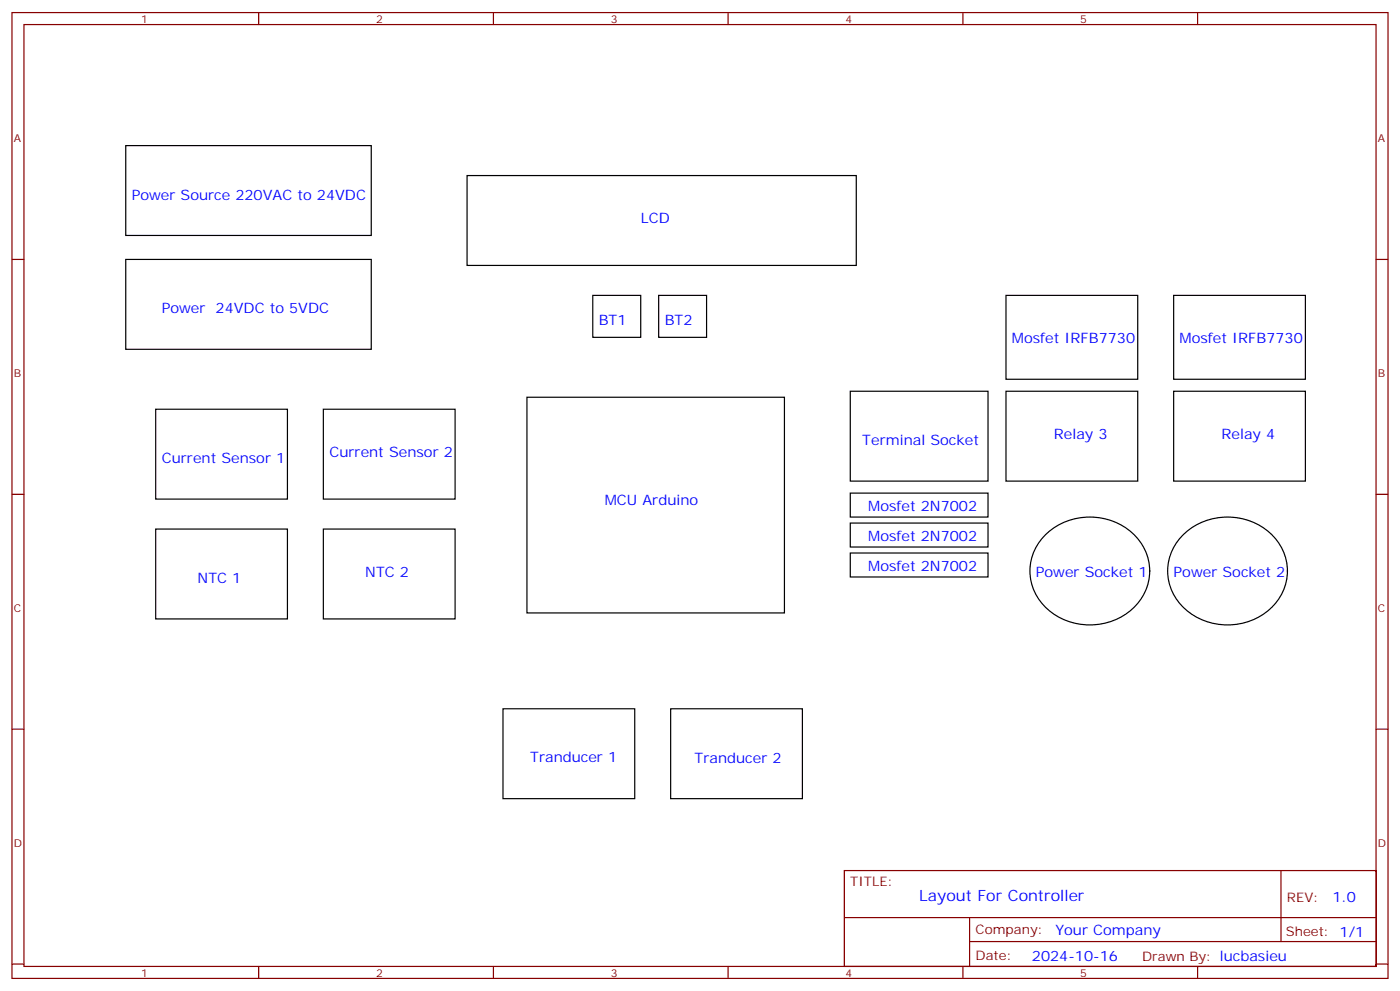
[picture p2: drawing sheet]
<svg xmlns="http://www.w3.org/2000/svg" width="412mm" height="292mm" viewBox="0 0 412 292" stroke-linecap="round" stroke-linejoin="round" font-family="sans-serif">
<g fill="none" stroke="#870000" stroke-width=".35">
<path d="M3.5 3.7h405.4v284.3h-405.4zM7.1 7.2h398.2v277.3h-398.2zM76.2 3.7v3.5M145.3 3.7v3.5M214.5 3.7v3.5M283.6 3.7v3.5M352.8 3.7v3.5M3.5 76.4h3.6M405.3 76.4h3.6M3.5 145.5h3.6M405.3 145.5h3.6M3.5 214.7h3.6"/>
<path d="M405.3 214.7h3.6M248.7 256.3h156.6v28.2h-156.6zM377.3 256.3v20.9M248.7 270.1h156.5M285.6 277.2h119.6M285.6 270.1v14.2M3.5 283.8h3.6M76.2 284.5v3.5M145.3 284.5v3.5M214.5 284.5v3.5M283.6 284.5v3.5M352.8 284.5v3.5"/>
<path d="M405.3 283.8h3.6"/>
</g>
<g fill="none" stroke="#000" stroke-width=".35">
<path d="M37 42.9h72.4v26.4h-72.4zM137.6 51.7h114.6v26.4h-114.6zM37 76.4h72.4v26.4h-72.4zM174.6 87h14.1v12.3h-14.1zM194 87h14.1v12.3h-14.1zM296.3 87h38.8v24.7h-38.8zM345.7 87h38.8v24.7h-38.8zM155.2 116.9h75.9v63.5h-75.9zM250.5 115.2h40.5v26.4h-40.5zM296.3 115.2h38.8v26.4h-38.8zM345.7 115.2h38.8v26.4h-38.8zM45.9 120.5h38.8v26.4h-38.8z"/>
<path d="M95.2 120.5h38.9v26.4h-38.9zM45.9 155.8h38.8v26.4h-38.8zM95.2 155.8h38.9v26.4h-38.9zM250.5 145.2h40.5v7h-40.5zM250.5 154h40.5v7h-40.5zM308 157.4a18.7 18.7 0 0 1 28.8 3.5 15.1 15.1 0 0 1-7.8 21.4 18.4 18.4 0 0 1-24.4-8.4 14.7 14.7 0 0 1 3.4-16.5zM348.6 157.4a18.7 18.7 0 0 1 28.7 3.5 15.1 15.1 0 0 1-7.7 21.4 18.4 18.4 0 0 1-24.4-8.4 14.7 14.7 0 0 1 3.4-16.5zM250.5 162.8h40.5v7.1h-40.5zM148.2 208.7h38.8v26.4h-38.8zM197.6 208.7h38.8v26.4h-38.8z"/>
</g>
<text font-size="4.6" fill="#00f" x="270.8" y="265.3">Layout For Controller</text>
<g font-size="4.2" fill="#00f">
<text x="38.8" y="58.7">Power Source 220VAC to 24VDC</text>
<text x="188.7" y="65.8">LCD</text>
<text x="47.6" y="92.3">Power</text>
<text x="63.5" y="92.3">24VDC to 5VDC</text>
<text x="176.4" y="95.8">BT1</text>
<text x="195.8" y="95.8">BT2</text>
<text x="298.1" y="101.1">Mosfet IRFB7730</text>
<text x="347.5" y="101.1">Mosfet IRFB7730</text>
<text x="254" y="131.1">Terminal Socket</text>
<text x="310.4" y="129.3">Relay 3</text>
<text x="359.8" y="129.3">Relay 4</text>
<text x="47.6" y="136.3">Current Sensor 1</text>
<text x="97" y="134.6">Current Sensor 2</text>
<text x="178.2" y="148.7">MCU Arduino</text>
<text x="255.8" y="150.5">Mosfet 2N7002</text>
<text x="255.8" y="159.3">Mosfet 2N7002</text>
<text x="58.2" y="171.6">NTC 1</text>
<text x="107.6" y="169.9">NTC 2</text>
<text x="255.8" y="168.1">Mosfet 2N7002</text>
<text x="305.2" y="169.9">Power Socket 1</text>
<text x="345.7" y="169.9">Power Socket 2</text>
<text x="156.2" y="224.4">Tranducer 1</text>
<text x="204.6" y="224.5">Tranducer 2</text>
<text x="392.5" y="265.6">1.0</text>
<text x="310.9" y="275.1">Your Company</text>
<text x="304" y="282.9">2024-10-16</text>
</g>
<g font-size="3.9" fill="#800">
<text x="250.5" y="260.9">TITLE:</text>
<text x="379.1" y="265.6">REV:</text>
<text x="287.4" y="275.1">Company:</text>
<text x="378.7" y="275.7">Sheet: 1/1</text>
<text x="287.4" y="282.8">Date:</text>
<text x="336.4" y="282.8">Drawn By: lucbasieu</text>
</g>
<g font-size="3.2" fill="#800">
<text x="41.6" y="6.7">1</text>
<text x="110.8" y="6.7">2</text>
<text x="179.9" y="6.7">3</text>
<text x="249.1" y="6.7">4</text>
<text x="318.2" y="6.7">5</text>
<text x="4.1" y="41.8">A</text>
<text x="405.9" y="41.8">A</text>
<text x="4.1" y="110.9">B</text>
<text x="405.9" y="110.9">B</text>
<text x="4.1" y="180.1">C</text>
<text x="405.9" y="180.1">C</text>
<text x="4.1" y="249.2">D</text>
<text x="405.9" y="249.2">D</text>
<text x="41.6" y="287.5">1</text>
<text x="110.8" y="287.5">2</text>
<text x="179.9" y="287.5">3</text>
<text x="249.1" y="287.5">4</text>
<text x="318.2" y="287.5">5</text>
</g>
</svg>
